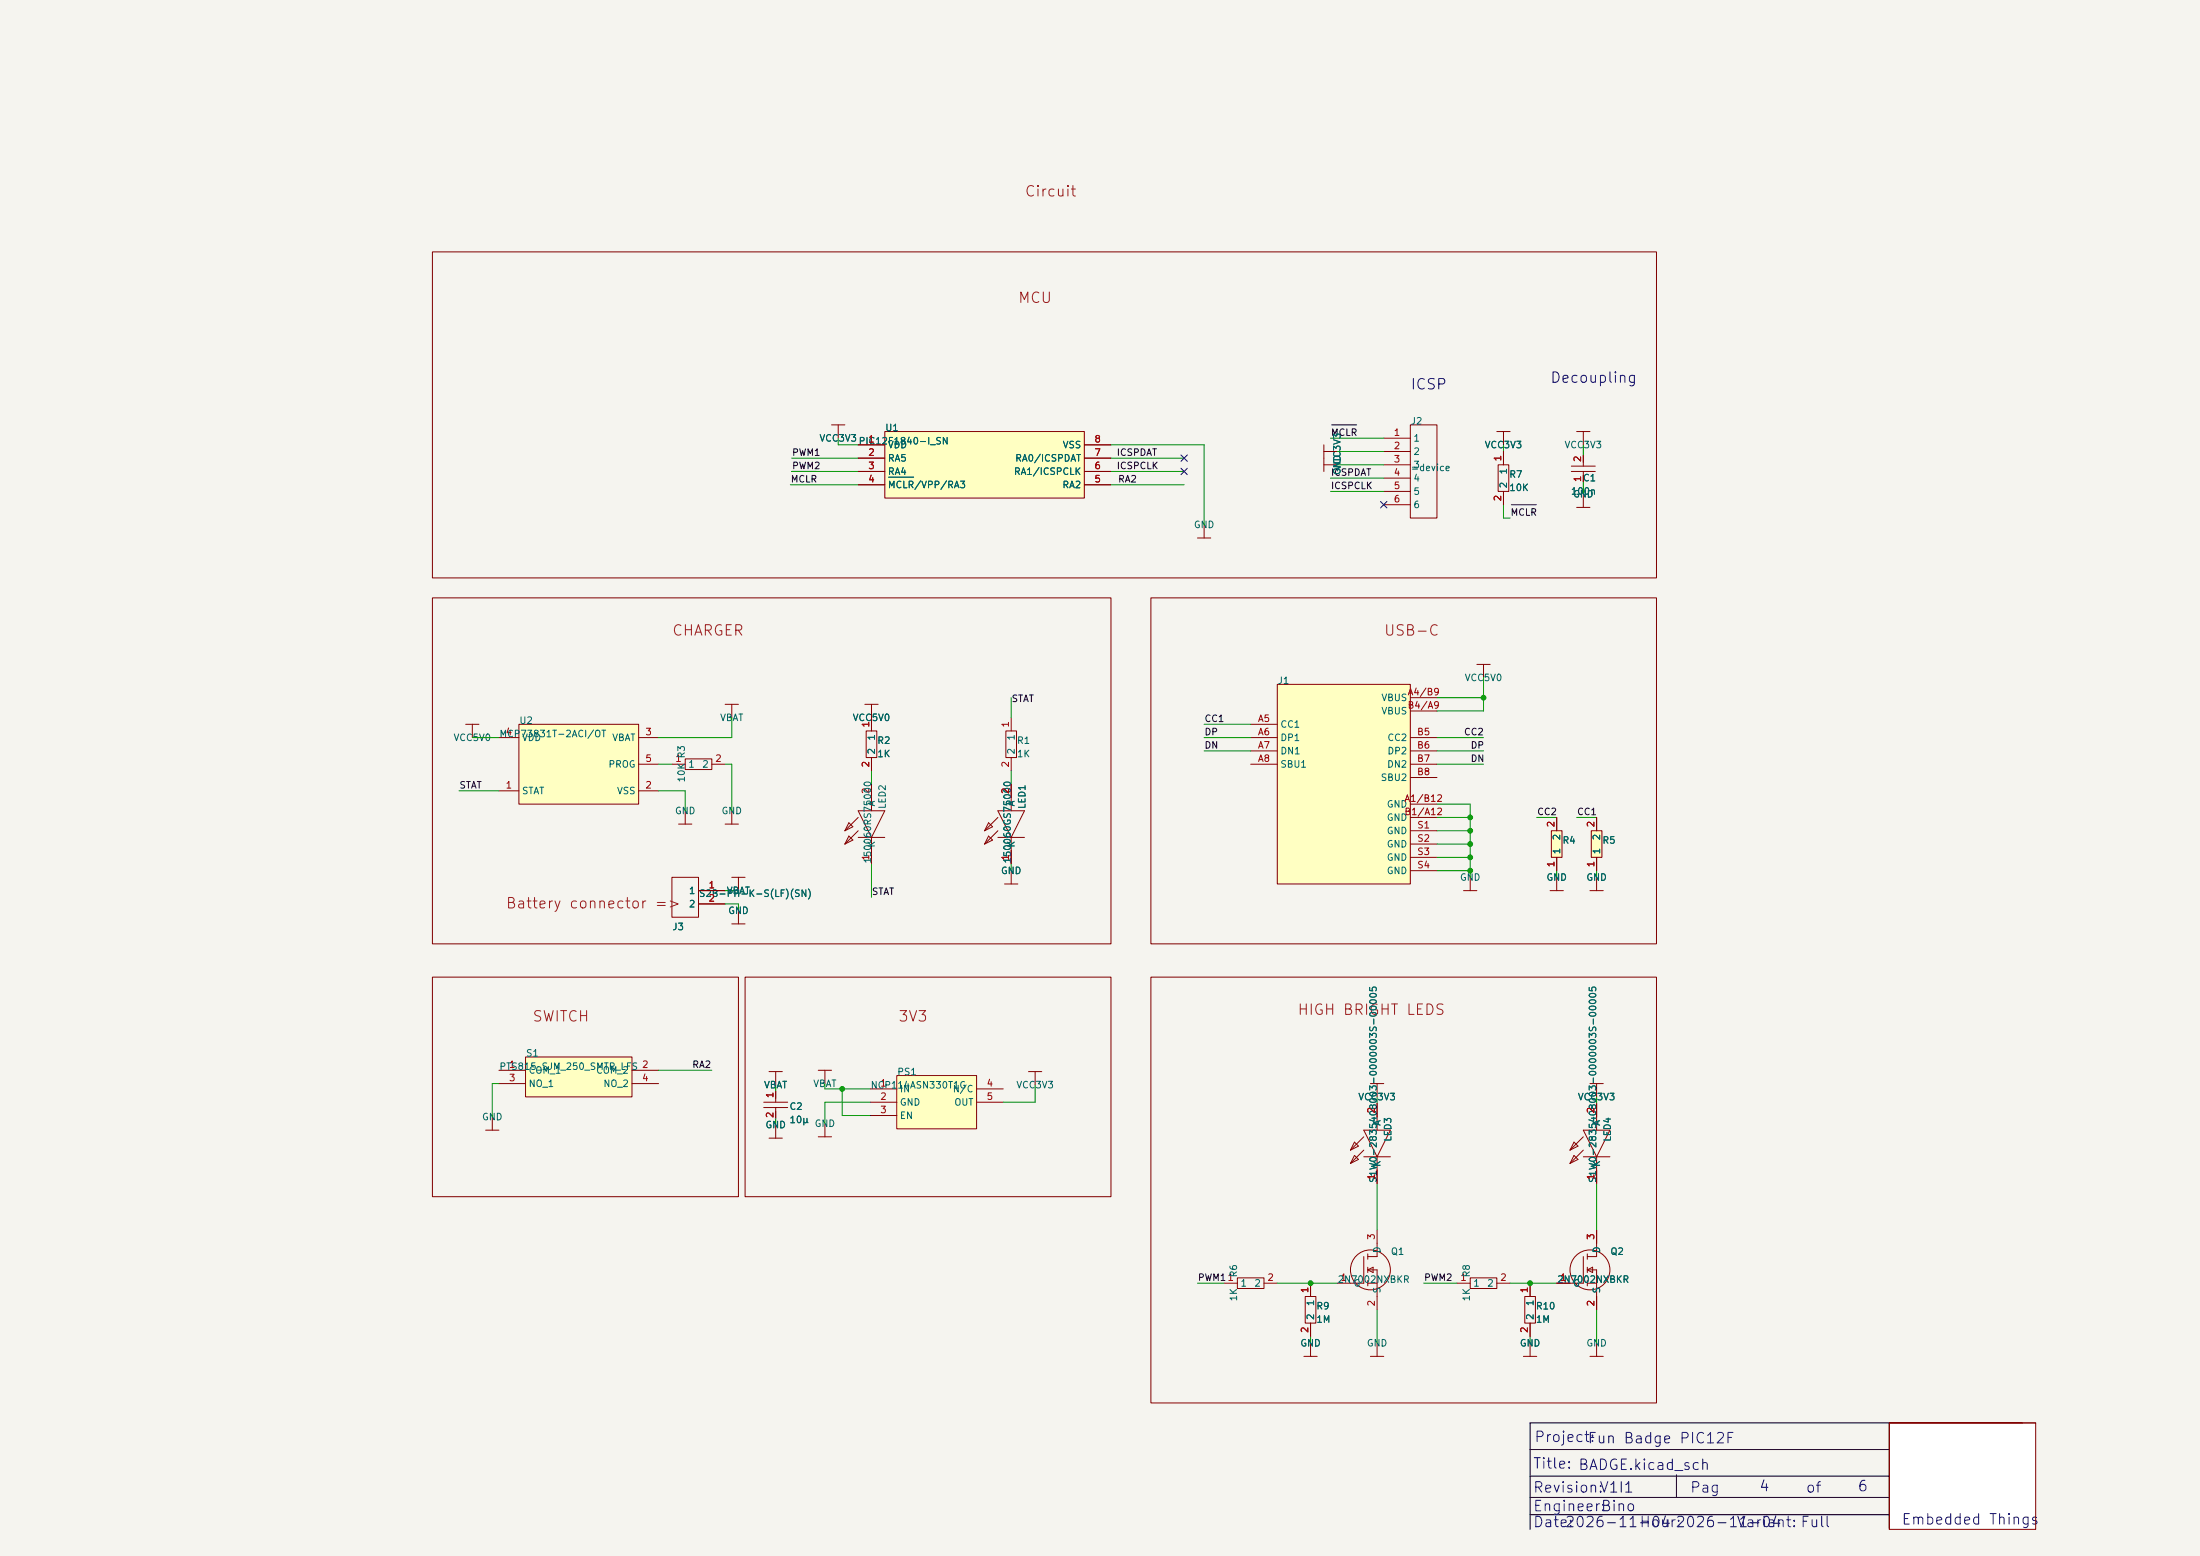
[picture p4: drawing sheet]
# Altium project BADGE.PrjPcb
VersionRevision: V1I1; Project: Fun Badge PIC12F; EngineerName: Bino; Currency: USD; Assembly_Variant: Full
3 sheets, 25 parts. Net scope: global (net labels, ports and power ports of the same name join across sheets).
Board file: BADGE.PcbDoc
Sheets:
  BADGE.SchDoc
    Designator = BLOCK DIAGRAM.SchDoc
    Designator = CIRCUIT.SchDoc

## Sheet BADGE.SchDoc
size A3; CompanyName: KDS; Engineer: João Paulo Nogueira Bino; Organization: KDS; DocumentNumber: 0; Revision: V1I1; SheetNumber: 0; SheetTotal: 6; PageSetup: Record=PageOptions¦CenterHorizontal=True¦CenterVertical=True¦PrintScale=1.07¦XCorrection=1.00¦YCorrection=1.00¦PrintKind=1¦BorderSize=5000000¦LeftOffset=0¦BottomOffset=0¦Orientation=2¦PaperLength=1000¦PaperWidth=1000¦Scale=100¦PaperSource=7¦PrintQuality=600¦MediaType=1¦DitherType=10¦PaperKind=A3¦PrintScaleMode=1

### Sub-sheets
Designator = COVER PAGE.SchDoc (file not in this document): no entries
Designator = BLOCK DIAGRAM.SchDoc: no entries
Designator = CIRCUIT.SchDoc: no entries
Designator = MECHANICAL.SchDoc (file not in this document): no entries
Designator = REVISION HISTORY.SchDoc (file not in this document): no entries

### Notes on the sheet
- Project organization

## Sheet BLOCK DIAGRAM.SchDoc
size A3; DocumentNumber: 2; SheetNumber: 2; SheetTotal: 6

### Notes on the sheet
- Page 3
- POWER
- (Block diagram)
- USB C
- CHARGER
- ICSP
- Pages 3
- PWM
- LEDS
- HIGH BRIGHT
- PINOUT
- CONNECTOR 2.54mm
- PIC12F1824
- LED
- AN0
- BATTERY
- BATTERY ALERT
- I/O
- AN1
- BREADBOARD
- CONNECTOR
- CLOCKS (CPU & PCIE)

## Sheet CIRCUIT.SchDoc
size A3; DocumentNumber: 3; SheetNumber: 4; SheetTotal: 6; PageSetup: Record=PageOptions¦CenterHorizontal=True¦CenterVertical=True¦PrintScale=1.00¦XCorrection=1.00¦YCorrection=1.00¦PrintKind=1¦BorderSize=5000000¦LeftOffset=0¦BottomOffset=0¦Orientation=2¦PaperLength=1000¦PaperWidth=1000¦Scale=100¦PaperSource=7¦PrintQuality=-3¦MediaType=1¦DitherType=10¦PrintScaleMode=1¦PaperKind=A4¦PaperIndex=9

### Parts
C1  value 100n  [CAPC1608X90N]  (hidden comment: approved sub OK)
C2  value 10µ  [CAPC3216X180N]  (hidden comment: approved sub OK)
J1  USB4110-GF-A  [GCT_USB4110-GF-A]
J2  pickit3  [CONN_ICSP]  (no BOM)
J3  S2B-PH-K-S(LF)(SN)  [JST-S2B-PH-K-S_V]  (value not drawn)
LED1  150060GS75000  [LEDC1608X80N]
LED2  150060RS75000  [LEDC1608X80N]
LED3  S1W0-2835408003-0000003S-00005  [STW8A12DMinJ18CAAll]  (value not drawn)
LED4  S1W0-2835408003-0000003S-00005  [STW8A12DMinJ18CAAll]  (value not drawn)
PS1  NCP114ASN330T1G  [SOT95P275X110-5N]
Q1  2N7002NXBKR  [SOT95P230X110-3N]
Q2  2N7002NXBKR  [SOT95P230X110-3N]
R1  value 1K  [RESC1608X55N]  (hidden comment: Thick Film)
R2  value 1K  [RESC1608X55N]  (hidden comment: Thick Film)
R3  value 10K  [RESC1608X55N]  (hidden comment: Thick Film)
R4  value 5.1K  [RESC1608X55N]  (hidden comment: RES 5.1K OHM 5% 1/10W 0603)
R5  value 5.1K  [RESC1608X55N]  (hidden comment: RES 5.1K OHM 5% 1/10W 0603)
R6  value 1K  [RESC1608X55N]  (hidden comment: Thick Film)
R7  value 10K  [RESC1608X55N]  (hidden comment: Thick Film)
R8  value 1K  [RESC1608X55N]  (hidden comment: Thick Film)
R9  value 1M  [RESC1608X55N]  (hidden comment: Thick Film)
R10  value 1M  [RESC1608X55N]  (hidden comment: Thick Film)
S1  PTS815_SJM_250_SMTR_LFS  [PTS815SJM250SMTRLFS]
U1  PIC12F1840-I_SN  [SOIC127P600X175-8N]
U2  MCP73831T-2ACI/OT  [SOT-23-5_MC_MCH]

### Blocks framed on the sheet
MCU: C1 J2 R7 U1
CHARGER: J3 LED1 LED2 R1-R3 U2
USB-C: J1 R4 R5
SWITCH: S1
3V3: C2 PS1
HIGH BRIGHT LEDS: LED3 LED4 Q1 Q2 R6 R8-R10

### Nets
GND: C1.1 C2.2 J1.A1/B12(GND) J1.B1/A12(GND) J1.S1(GND) J1.S2(GND) J1.S3(GND) J1.S4(GND) J2.3 J3.2 LED1.1(K) PS1.2(GND) Q1.2(S) Q2.2(S) R3.2 R4.1 R5.1 R9.2 R10.2 S1.3(NO_1) U1.8(VSS) U2.2(VSS)
VBAT: C2.1 J3.1 PS1.1(IN) PS1.3(EN) U2.3(VBAT)
VCC3V3: C1.2 J2.2 LED3.2(A) LED4.2(A) PS1.5(OUT) R7.1 U1.1(VDD)
VCC5V0: J1.A4/B9(VBUS) J1.B4/A9(VBUS) R2.1 U2.4(VDD)
CC1: J1.A5(CC1) R5.2
CC2: J1.B5(CC2) R4.2
DN: J1.A7(DN1) J1.B7(DN2)
DP: J1.A6(DP1) J1.B6(DP2)
ICSPCLK: J2.5 U1.6(RA1/ICSPCLK)
ICSPDAT: J2.4 U1.7(RA0/ICSPDAT)
~{MCLR}: J2.1 R7.2 U1.4(~{MCLR}/VPP/RA3)
PWM1: R6.1 U1.2(RA5)
PWM2: R8.1 U1.3(RA4)
RA2: S1.2(COM_2) U1.5(RA2)
STAT: LED2.1(K) R1.1 U2.1(STAT)
NetLED1_2: LED1.2(A) R1.2
NetLED2_2: LED2.2(A) R2.2
NetLED3_1: LED3.1(K) Q1.3(D)
NetLED4_1: LED4.1(K) Q2.3(D)
NetQ1_1: Q1.1(G) R6.2 R9.1
NetQ2_1: Q2.1(G) R8.2 R10.1
NetR3_1: R3.1 U2.5(PROG)

Not connected (* = marked no-connect by the designer): J1 A8(SBU1) B8(SBU2); J2 6*; PS1 4(N/C); S1 1(COM_1) 4(NO_2)

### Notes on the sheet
- Circuit
- (near J2) ICSP
- Decoupling
- (near J3) Battery connector =>
